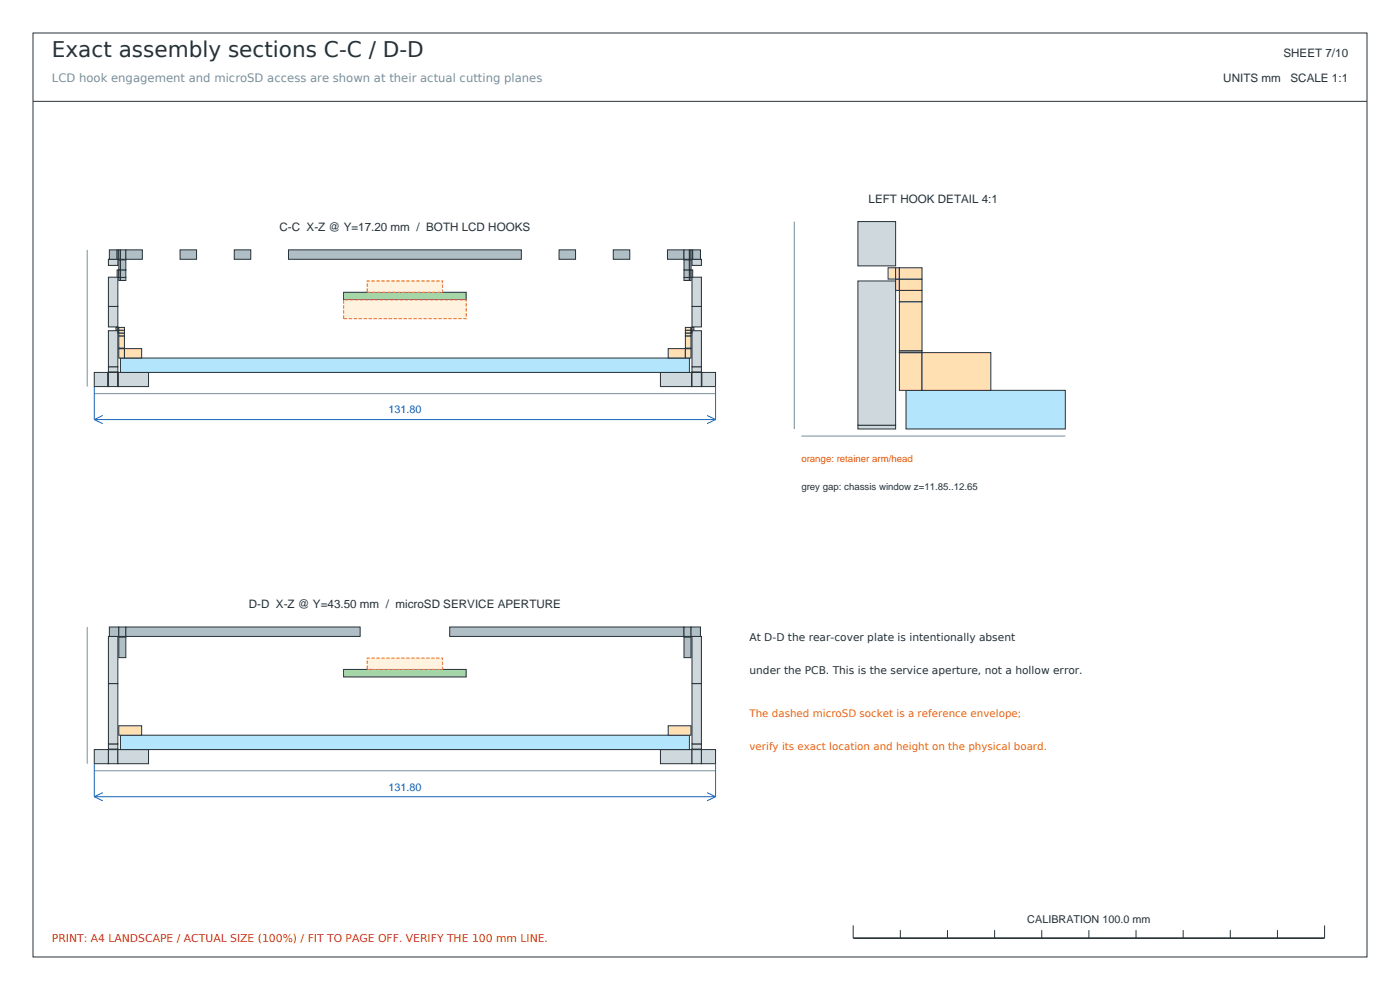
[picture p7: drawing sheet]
<svg xmlns="http://www.w3.org/2000/svg" width="297mm" height="210mm" viewBox="0 0 297 210" stroke-linecap="round" stroke-linejoin="round" font-family="sans-serif">
<g fill="none" stroke="#263238" stroke-width=".21">
<path d="M7 7h283v196h-283zM7 21.5h283M181 196.3v2.7M191 197.3v1.7M201 197.3v1.7M211 197.3v1.7M221 197.3v1.7M231 197.3v1.7M241 197.3v1.7M251 197.3v1.7M261 197.3v1.7M271 197.3v1.7"/>
<path d="M281 196.3v2.7"/>
</g>
<path d="M181 199h100" fill="none" stroke="#263238" stroke-width=".35"/>
<g fill="#cfd8dc" stroke="#263238" stroke-width=".21">
<path d="M20 79h2.9v3h-2.9z" fill-rule="evenodd"/>
<path d="M22.9 79l.1 3z" fill-rule="evenodd"/>
<path d="M23 79h2v3h-2z" fill-rule="evenodd"/>
<path d="M23 78.9l2 .1z" fill-rule="evenodd"/>
<path d="M23 77.8h2v1.1h-2z" fill-rule="evenodd"/>
<path d="M23 70.1h2v7.7h-2z" fill-rule="evenodd"/>
<path d="M23 65h2v4.3h-2z" fill-rule="evenodd"/>
<path d="M23 58.8h2v6.2h-2z" fill-rule="evenodd"/>
<path d="M23 55h2v1.3h-2z" fill-rule="evenodd"/>
<path d="M25 79l.1 3z" fill-rule="evenodd"/>
<path d="M25.1 79h6.4v3h-6.4z" fill-rule="evenodd"/>
<path d="M140.1 79h6.6v3h-6.6z" fill-rule="evenodd"/>
<path d="M146.7 79l.1 3z" fill-rule="evenodd"/>
<path d="M146.8 79h2v3h-2z" fill-rule="evenodd"/>
<path d="M146.8 78.9l2 .1z" fill-rule="evenodd"/>
<path d="M146.8 77.8h2v1.1h-2z" fill-rule="evenodd"/>
<path d="M146.8 70.1h2v7.7h-2z" fill-rule="evenodd"/>
<path d="M146.8 65h2v4.3h-2z" fill-rule="evenodd"/>
<path d="M146.8 58.8h2v6.2h-2z" fill-rule="evenodd"/>
<path d="M146.8 55h2v1.3h-2z" fill-rule="evenodd"/>
<path d="M148.8 79l.1 3z" fill-rule="evenodd"/>
<path d="M148.9 79h2.9v3h-2.9z" fill-rule="evenodd"/>
</g>
<path d="M25.6 75.9h120.6v3.1h-120.6z" fill-rule="evenodd" fill="#b3e5fc" stroke="#263238" stroke-width=".21"/>
<g fill="#ffe0b2" stroke="#263238" stroke-width=".21">
<path d="M24.6 69.4h.4v.6h-.4z" fill-rule="evenodd"/>
<path d="M25 70h.2v.6h-.2z" fill-rule="evenodd"/>
<path d="M25 69.4h.2v.6h-.2z" fill-rule="evenodd"/>
<path d="M25.2 73.9h1.2v2h-1.2z" fill-rule="evenodd"/>
<path d="M25.2 73.9l1.2 .1z" fill-rule="evenodd"/>
<path d="M25.2 71.2h1.2v2.6h-1.2z" fill-rule="evenodd"/>
<path d="M25.2 70.6h1.2v.6h-1.2z" fill-rule="evenodd"/>
<path d="M25.2 70h1.2v.6h-1.2z" fill-rule="evenodd"/>
<path d="M25.2 69.4h1.2v.6h-1.2z" fill-rule="evenodd"/>
<path d="M26.4 73.9h3.7v2h-3.7z" fill-rule="evenodd"/>
<path d="M141.7 73.9h3.7v2h-3.7z" fill-rule="evenodd"/>
<path d="M145.4 73.9h1.2v2h-1.2z" fill-rule="evenodd"/>
<path d="M145.4 73.9l1.2 .1z" fill-rule="evenodd"/>
<path d="M145.4 71.2h1.2v2.6h-1.2z" fill-rule="evenodd"/>
<path d="M145.4 70.6h1.2v.6h-1.2z" fill-rule="evenodd"/>
<path d="M145.4 70h1.2v.6h-1.2z" fill-rule="evenodd"/>
<path d="M145.4 69.4h1.2v.6h-1.2z" fill-rule="evenodd"/>
<path d="M146.6 70h.2v.6h-.2z" fill-rule="evenodd"/>
<path d="M146.6 69.4h.2v.6h-.2z" fill-rule="evenodd"/>
<path d="M146.8 69.4h.4v.6h-.4z" fill-rule="evenodd"/>
</g>
<path d="M72.9 62h26v1.6h-26z" fill-rule="evenodd" fill="#a5d6a7" stroke="#263238" stroke-width=".21"/>
<g fill="#b0bec5" stroke="#263238" stroke-width=".21">
<path d="M23.2 53h1.6v2h-1.6z" fill-rule="evenodd"/>
<path d="M24.8 57.2h.4v1.6h-.4z" fill-rule="evenodd"/>
<path d="M24.8 53h.4v2h-.4z" fill-rule="evenodd"/>
<path d="M25.2 58.8h.3v.7h-.3z" fill-rule="evenodd"/>
<path d="M25.2 57.2h.3v1.6h-.3z" fill-rule="evenodd"/>
<path d="M25.2 55.1h.3v2.2h-.3z" fill-rule="evenodd"/>
<path d="M25.2 55l.3 .1z" fill-rule="evenodd"/>
<path d="M25.2 53h.3v2h-.3z" fill-rule="evenodd"/>
<path d="M25.6 58.8h1.1v.7h-1.1z" fill-rule="evenodd"/>
<path d="M25.6 57.2h1.1v1.6h-1.1z" fill-rule="evenodd"/>
<path d="M25.6 55.1h1.1v2.2h-1.1z" fill-rule="evenodd"/>
<path d="M25.6 55l1.1 .1z" fill-rule="evenodd"/>
<path d="M25.6 53h1.1v2h-1.1z" fill-rule="evenodd"/>
<path d="M26.7 53h3.5v2h-3.5z" fill-rule="evenodd"/>
<path d="M38.2 53h3.5v2h-3.5z" fill-rule="evenodd"/>
<path d="M49.7 53h3.5v2h-3.5z" fill-rule="evenodd"/>
<path d="M61.2 53h49.4v2h-49.4z" fill-rule="evenodd"/>
<path d="M118.6 53h3.5v2h-3.5z" fill-rule="evenodd"/>
<path d="M130.1 53h3.5v2h-3.5z" fill-rule="evenodd"/>
<path d="M141.6 53h3.5v2h-3.5z" fill-rule="evenodd"/>
<path d="M145.1 58.8h1.2v.7h-1.2z" fill-rule="evenodd"/>
<path d="M145.1 57.2h1.2v1.6h-1.2z" fill-rule="evenodd"/>
<path d="M145.1 55.1h1.2v2.2h-1.2z" fill-rule="evenodd"/>
<path d="M145.1 55l1.2 .1z" fill-rule="evenodd"/>
<path d="M145.1 53h1.2v2h-1.2z" fill-rule="evenodd"/>
<path d="M146.2 58.8h.4v.7h-.4z" fill-rule="evenodd"/>
<path d="M146.2 57.2h.4v1.6h-.4z" fill-rule="evenodd"/>
<path d="M146.2 55.1h.4v2.2h-.4z" fill-rule="evenodd"/>
<path d="M146.2 55l.4 .1z" fill-rule="evenodd"/>
<path d="M146.2 53h.4v2h-.4z" fill-rule="evenodd"/>
<path d="M146.6 57.2h.4v1.6h-.4z" fill-rule="evenodd"/>
<path d="M146.6 53h.4v2h-.4z" fill-rule="evenodd"/>
<path d="M147 53h1.6v2h-1.6z" fill-rule="evenodd"/>
</g>
<g fill="#fff3e0" stroke="#ef6c00" stroke-width=".21" stroke-dasharray=".7 .4" stroke-linecap="butt">
<path d="M72.9 63.6h26v4h-26z" fill-rule="evenodd"/>
<path d="M77.9 59.6h16v2.4h-16z" fill-rule="evenodd"/>
</g>
<path d="M18.5 53v29M20 83.5h131.8" fill="none" stroke="#78909c" stroke-width=".21"/>
<path d="M20 82v7M20 89h131.8M20 89l1.8 .9M21.8 88.1l-1.8 .9M150 88.1l1.8 .9M151.8 82v7M151.8 89l-1.8 .9" fill="none" stroke="#1565c0" stroke-width=".21"/>
<g fill="#cfd8dc" stroke="#263238" stroke-width=".21">
<path d="M182 90.2h8v.8h-8z" fill-rule="evenodd"/>
<path d="M182 59.6h8v30.6h-8z" fill-rule="evenodd"/>
<path d="M182 47h8v9.4h-8z" fill-rule="evenodd"/>
</g>
<path d="M192.2 82.8h33.8v8.2h-33.8z" fill-rule="evenodd" fill="#b3e5fc" stroke="#263238" stroke-width=".21"/>
<g fill="#ffe0b2" stroke="#263238" stroke-width=".21">
<path d="M188.4 56.8h1.6v2.4h-1.6z" fill-rule="evenodd"/>
<path d="M190 59.2h.8v2.4h-.8z" fill-rule="evenodd"/>
<path d="M190 56.8h.8v2.4h-.8z" fill-rule="evenodd"/>
<path d="M190.8 74.8h4.8v8h-4.8z" fill-rule="evenodd"/>
<path d="M190.8 74.4h4.8v.4h-4.8z" fill-rule="evenodd"/>
<path d="M190.8 64h4.8v10.4h-4.8z" fill-rule="evenodd"/>
<path d="M190.8 61.6h4.8v2.4h-4.8z" fill-rule="evenodd"/>
<path d="M190.8 59.2h4.8v2.4h-4.8z" fill-rule="evenodd"/>
<path d="M190.8 56.8h4.8v2.4h-4.8z" fill-rule="evenodd"/>
<path d="M195.6 74.8h14.6v8h-14.6z" fill-rule="evenodd"/>
</g>
<path d="M168.5 47v44M170 92.5h56" fill="none" stroke="#78909c" stroke-width=".21"/>
<g fill="#cfd8dc" stroke="#263238" stroke-width=".21">
<path d="M20 159h3v3h-3z" fill-rule="evenodd"/>
<path d="M23 159h2v3h-2z" fill-rule="evenodd"/>
<path d="M23 158.9l2 .1z" fill-rule="evenodd"/>
<path d="M23 157.8h2v1.1h-2z" fill-rule="evenodd"/>
<path d="M23 145h2v12.8h-2z" fill-rule="evenodd"/>
<path d="M23 135h2v10h-2z" fill-rule="evenodd"/>
<path d="M25 159h6.5v3h-6.5z" fill-rule="evenodd"/>
<path d="M140.1 159h6.7v3h-6.7z" fill-rule="evenodd"/>
<path d="M146.8 159h2v3h-2z" fill-rule="evenodd"/>
<path d="M146.8 158.9l2 .1z" fill-rule="evenodd"/>
<path d="M146.8 157.8h2v1.1h-2z" fill-rule="evenodd"/>
<path d="M146.8 145h2v12.8h-2z" fill-rule="evenodd"/>
<path d="M146.8 135h2v10h-2z" fill-rule="evenodd"/>
<path d="M148.8 159h3v3h-3z" fill-rule="evenodd"/>
</g>
<path d="M25.6 156h120.6v3h-120.6z" fill-rule="evenodd" fill="#b3e5fc" stroke="#263238" stroke-width=".21"/>
<g fill="#ffe0b2" stroke="#263238" stroke-width=".21">
<path d="M25.2 153.9h4.8v2h-4.8z" fill-rule="evenodd"/>
<path d="M141.7 153.9h4.9v2h-4.9z" fill-rule="evenodd"/>
</g>
<path d="M72.9 142h26v1.6h-26z" fill-rule="evenodd" fill="#a5d6a7" stroke="#263238" stroke-width=".21"/>
<g fill="#b0bec5" stroke="#263238" stroke-width=".21">
<path d="M23.2 133h2v2h-2z" fill-rule="evenodd"/>
<path d="M25.2 135.1h1.5v4.4h-1.5z" fill-rule="evenodd"/>
<path d="M25.2 135l1.5 .1z" fill-rule="evenodd"/>
<path d="M25.2 133h1.5v2h-1.5z" fill-rule="evenodd"/>
<path d="M26.7 133h49.7v2h-49.7z" fill-rule="evenodd"/>
<path d="M95.4 133h49.7v2h-49.7z" fill-rule="evenodd"/>
<path d="M145.1 135.1h1.5v4.4h-1.5z" fill-rule="evenodd"/>
<path d="M145.1 135l1.5 .1z" fill-rule="evenodd"/>
<path d="M145.1 133h1.5v2h-1.5z" fill-rule="evenodd"/>
<path d="M146.6 133h2v2h-2z" fill-rule="evenodd"/>
</g>
<path d="M77.9 139.6h16v2.4h-16z" fill-rule="evenodd" fill="#fff3e0" stroke="#ef6c00" stroke-width=".21" stroke-dasharray=".7 .4" stroke-linecap="butt"/>
<path d="M18.5 133v29M20 163.5h131.8" fill="none" stroke="#78909c" stroke-width=".21"/>
<path d="M20 162v7M20 169h131.8M20 169l1.8 .9M21.8 168.1l-1.8 .9M150 168.1l1.8 .9M151.8 162v7M151.8 169l-1.8 .9" fill="none" stroke="#1565c0" stroke-width=".21"/>
<text font-size="4.6" fill="#263238" x="11" y="12">Exact assembly sections C-C / D-D</text>
<g font-size="2.5" fill="#263238">
<text x="272.3" y="12">SHEET 7/10</text>
<text x="259.5" y="17.5">UNITS mm</text>
<text x="273.8" y="17.5">SCALE 1:1</text>
<text x="184.3" y="43">LEFT HOOK DETAIL 4:1</text>
<text x="59.3" y="49">C-C X-Z @ Y=17.20 mm / BOTH LCD HOOKS</text>
<text x="52.8" y="129">D-D X-Z @ Y=43.50 mm / microSD SERVICE APERTURE</text>
</g>
<text font-size="2.5" fill="#78909c" x="11" y="17.5">LCD hook engagement and microSD access are shown at their actual cutting planes</text>
<g font-size="2.3" fill="#1565c0">
<text x="82.4" y="87.7">131.80</text>
<text x="82.4" y="167.7">131.80</text>
</g>
<g font-size="2.3" fill="#263238">
<text x="159" y="136">At D-D the rear-cover plate is intentionally absent</text>
<text x="159" y="143">under the PCB. This is the service aperture, not a hollow error.</text>
<text x="217.9" y="195.7">CALIBRATION 100.0 mm</text>
</g>
<text font-size="2.3" fill="#c62828" x="11" y="199.8">PRINT: A4 LANDSCAPE / ACTUAL SIZE (100%) / FIT TO PAGE OFF. VERIFY THE 100 mm LINE.</text>
<g font-size="2.2" fill="#ef6c00">
<text x="159" y="152">The dashed microSD socket is a reference envelope;</text>
<text x="159" y="159">verify its exact location and height on the physical board.</text>
</g>
<text font-size="2" fill="#e65100" x="170" y="98">orange: retainer arm/head</text>
<text font-size="2" fill="#263238" x="170" y="104">grey gap: chassis window z=11.85..12.65</text>
</svg>
